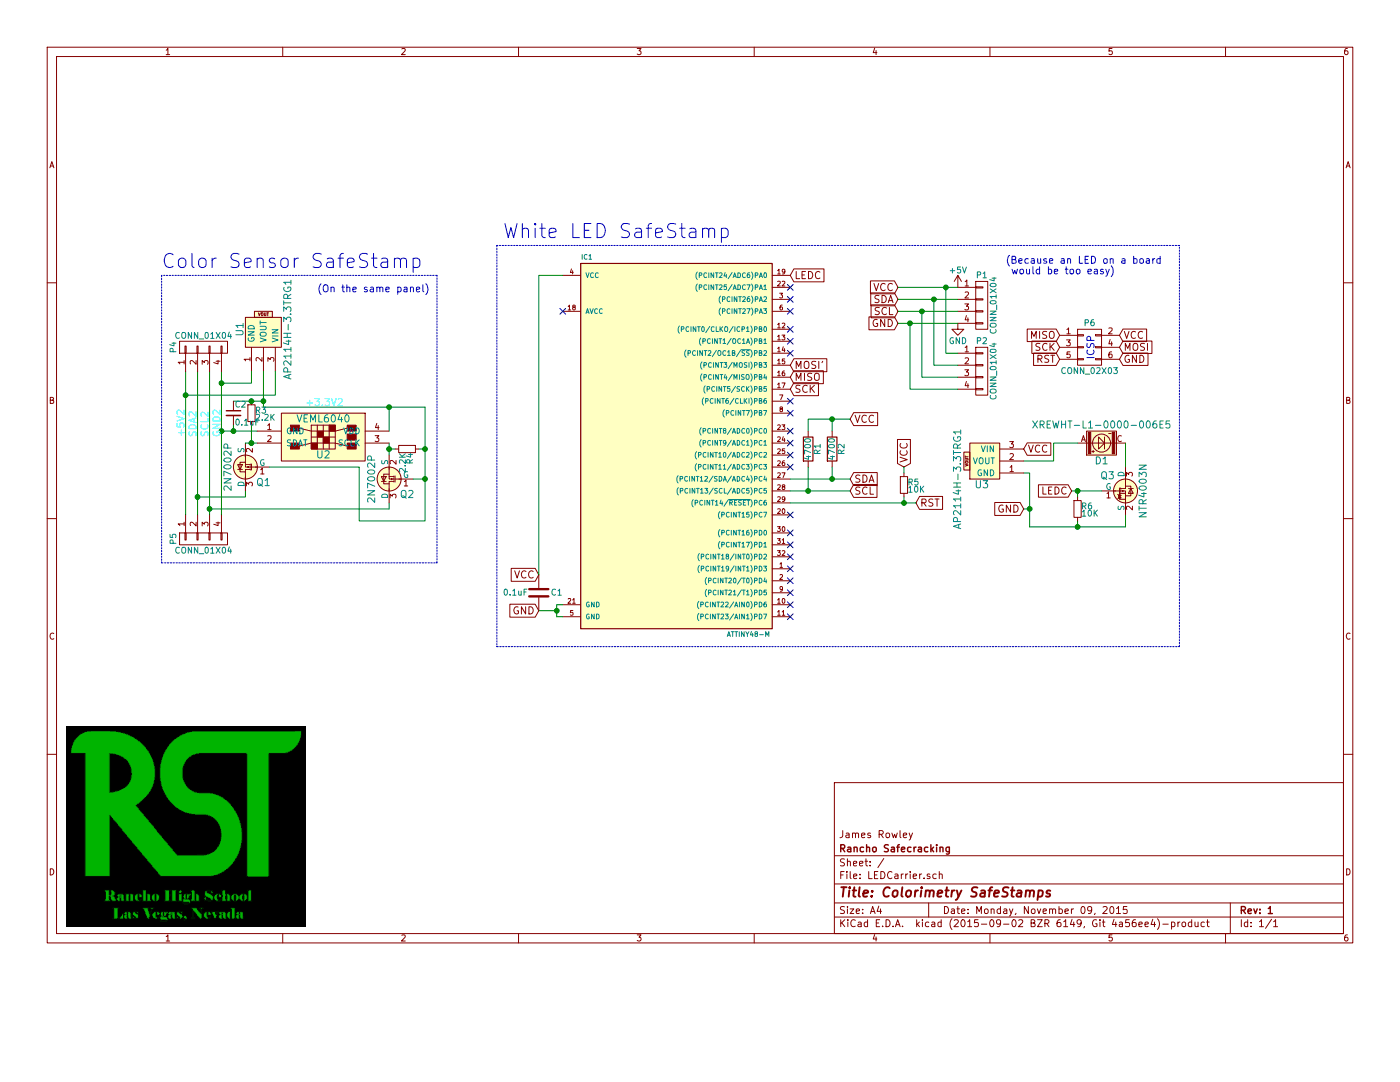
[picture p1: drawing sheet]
EESchema Schematic File Version 2
LIBS:power
LIBS:device
LIBS:transistors
LIBS:conn
LIBS:linear
LIBS:regul
LIBS:74xx
LIBS:cmos4000
LIBS:adc-dac
LIBS:memory
LIBS:xilinx
LIBS:microcontrollers
LIBS:dsp
LIBS:microchip
LIBS:analog_switches
LIBS:motorola
LIBS:texas
LIBS:intel
LIBS:audio
LIBS:interface
LIBS:digital-audio
LIBS:philips
LIBS:display
LIBS:cypress
LIBS:siliconi
LIBS:opto
LIBS:atmel
LIBS:contrib
LIBS:valves
LIBS:LEDCarrier-cache
EELAYER 25 0
EELAYER END
$Descr A4 11693 8268
encoding utf-8
Sheet 1 1
Title "Colorimetry SafeStamps"
Date "Monday, November 09, 2015"
Rev "1"
Comp "Rancho Safecracking"
Comment1 "James Rowley"
Comment2 ""
Comment3 ""
Comment4 ""
$EndDescr
$Comp
L ATTINY48-M IC1
U 1 1
P 5650 3700
F 0 "IC1" H 4900 5250 40  0000 C CNN
F 1 "ATTINY48-M" H 6250 2100 40  0000 C CNN
F 2 "Housings_DFN_QFN:QFN-32-1EP_5x5mm_Pitch0.5mm" H 5650 3700 35  0001 C CIN
F 3 "" H 5650 3700 60  0000 C CNN
F 4 "ATTINY48-MU-ND" H 5650 3700 60  0001 C CNN "Digikey P/N"
	1    5650 3700
	1    0    0    -1  
$EndComp
$Comp
L CONN_01X04 P1
U 1 1
P 8200 2550
F 0 "P1" H 8200 2800 50  0000 C CNN
F 1 "CONN_01X04" V 8300 2550 50  0000 C CNN
F 2 "Pin_Headers:Pin_Header_Straight_1x04" H 8200 2550 60  0001 C CNN
F 3 "" H 8200 2550 60  0000 C CNN
F 4 "A1927-ND" H 8200 2550 60  0001 C CNN "Digikey PN"
	1    8200 2550
	1    0    0    -1  
$EndComp
$Comp
L CONN_01X04 P2
U 1 1
P 8200 3100
F 0 "P2" H 8200 3350 50  0000 C CNN
F 1 "CONN_01X04" V 8300 3100 50  0000 C CNN
F 2 "Pin_Headers:Pin_Header_Straight_1x04" H 8200 3100 60  0001 C CNN
F 3 "" H 8200 3100 60  0000 C CNN
F 4 "A1927-ND" H 8200 3100 60  0001 C CNN "Digikey PN"
	1    8200 3100
	1    0    0    -1  
$EndComp
Text GLabel 7500 2400 0    60   Input ~ 0
VCC
Text GLabel 7500 2500 0    60   Input ~ 0
SDA
Text GLabel 7500 2600 0    60   Input ~ 0
SCL
Text GLabel 7500 2700 0    60   Input ~ 0
GND
NoConn ~ 4700 2600
NoConn ~ 6600 2400
NoConn ~ 6600 2500
NoConn ~ 6600 2600
NoConn ~ 6600 2750
NoConn ~ 6600 2850
NoConn ~ 6600 3350
NoConn ~ 6600 3450
NoConn ~ 6600 3600
NoConn ~ 6600 3700
NoConn ~ 6600 3800
NoConn ~ 6600 3900
NoConn ~ 6600 4300
NoConn ~ 6600 2950
Text GLabel 7100 4000 2    60   Input ~ 0
SDA
Text GLabel 7100 4100 2    60   Input ~ 0
SCL
Text GLabel 7650 4200 2    60   Input ~ 0
RST
Text GLabel 6600 3050 2    60   Input ~ 0
MOSI'
Text GLabel 6600 3150 2    60   Input ~ 0
MISO
Text GLabel 6600 3250 2    60   Input ~ 0
SCK
$Comp
L R R1
U 1 1
P 6750 3750
F 0 "R1" V 6830 3750 50  0000 C CNN
F 1 "4700" V 6750 3750 50  0000 C CNN
F 2 "Resistors_SMD:R_0603" V 6680 3750 30  0001 C CNN
F 3 "" H 6750 3750 30  0000 C CNN
F 4 "311-4.7KGRCT-ND" H 6750 3750 60  0001 C CNN "Digikey PN"
	1    6750 3750
	1    0    0    -1  
$EndComp
Text GLabel 7100 3500 2    60   Input ~ 0
VCC
$Comp
L C C1
U 1 1
P 4500 4950
F 0 "C1" H 4600 4950 50  0000 L CNN
F 1 "0.1uF" H 4200 4950 50  0000 L CNN
F 2 "Capacitors_SMD:C_0603" H 4500 4950 30  0001 C CNN
F 3 "" H 4500 4950 60  0000 C CNN
F 4 "311-1335-1-ND" H 4500 4950 60  0001 C CNN "Digikey PN"
	1    4500 4950
	1    0    0    -1  
$EndComp
Text GLabel 4500 5100 0    60   Input ~ 0
GND
Text GLabel 4500 4800 0    60   Input ~ 0
VCC
Text GLabel 6600 2300 2    60   Input ~ 0
LEDC
$Comp
L GND #PWR2
U 1 1
P 8000 2700
F 0 "#PWR2" H 8000 2450 50  0001 C CNN
F 1 "GND" H 8000 2550 50  0000 C CNN
F 2 "" H 8000 2700 60  0000 C CNN
F 3 "" H 8000 2700 60  0000 C CNN
	1    8000 2700
	1    0    0    -1  
$EndComp
$Comp
L +5V #PWR1
U 1 1
P 8000 2400
F 0 "#PWR1" H 8000 2250 50  0001 C CNN
F 1 "+5V" H 8000 2540 50  0000 C CNN
F 2 "" H 8000 2400 60  0000 C CNN
F 3 "" H 8000 2400 60  0000 C CNN
	1    8000 2400
	1    0    0    -1  
$EndComp
$Comp
L R R2
U 1 1
P 6950 3750
F 0 "R2" V 7030 3750 50  0000 C CNN
F 1 "4700" V 6950 3750 50  0000 C CNN
F 2 "Resistors_SMD:R_0603" V 6880 3750 30  0001 C CNN
F 3 "" H 6950 3750 30  0000 C CNN
F 4 "311-4.7KGRCT-ND" H 6950 3750 60  0001 C CNN "Digikey PN"
	1    6950 3750
	1    0    0    -1  
$EndComp
$Comp
L VEML6040 U2
U 1 1
P 2700 3650
F 0 "U2" H 2700 3500 60  0000 C CNN
F 1 "VEML6040" H 2700 3800 60  0000 C CNN
F 2 "RST-Footprints:4-TFLGA" H 2700 3650 60  0001 C CNN
F 3 "" H 2700 3650 60  0000 C CNN
F 4 "VEML6040A3OGCT-ND" H 2700 3650 60  0001 C CNN "Digikey PN"
	1    2700 3650
	1    0    0    -1  
$EndComp
$Comp
L AP2114H-3.3TRG1 U1
U 1 1
P 2200 2750
F 0 "U1" H 2200 2550 60  0000 C CNN
F 1 "AP2114H-3.3TRG1" H 2200 2950 60  0000 C CNN
F 2 "RST-Footprints:SOT223" H 2200 2750 60  0001 C CNN
F 3 "" H 2200 2750 60  0000 C CNN
F 4 "AP2114H-3.3TRG1DICT-ND" H 2200 2750 60  0001 C CNN "Digikey PN"
	1    2200 2750
	0    1    1    0   
$EndComp
$Comp
L 2N7002P Q1
U 1 1
P 2050 3900
F 0 "Q1" H 1900 4025 60  0000 C CNN
F 1 "2N7002P" V 2200 3900 60  0000 C CNN
F 2 "Housings_SOT-23_SOT-143_TSOT-6:SOT-23" H 2050 3900 60  0001 C CNN
F 3 "" H 2050 3900 60  0000 C CNN
F 4 "568-5818-1-ND" H 2050 3900 60  0001 C CNN "Digikey PN"
	1    2050 3900
	-1   0    0    1   
$EndComp
Wire Wire Line
	7500 2400 8000 2400
Wire Wire Line
	7900 2400 7900 2950
Wire Wire Line
	7900 2950 8000 2950
Wire Wire Line
	7500 2500 8000 2500
Wire Wire Line
	7800 2500 7800 3050
Wire Wire Line
	7800 3050 8000 3050
Wire Wire Line
	7500 2600 8000 2600
Wire Wire Line
	7700 2600 7700 3150
Wire Wire Line
	7700 3150 8000 3150
Wire Wire Line
	8000 3250 7600 3250
Wire Wire Line
	7600 3250 7600 2700
Wire Wire Line
	7500 2700 8000 2700
Connection ~ 7600 2700
Connection ~ 7700 2600
Connection ~ 7800 2500
Connection ~ 7900 2400
Wire Wire Line
	4700 2300 4500 2300
Wire Wire Line
	4500 2300 4500 4800
Wire Wire Line
	6600 4100 7100 4100
Wire Wire Line
	6600 4000 7100 4000
Wire Wire Line
	6750 3900 6750 4100
Connection ~ 6750 4100
Wire Wire Line
	6950 3900 6950 4000
Connection ~ 6950 4000
Wire Wire Line
	6750 3600 6750 3500
Wire Wire Line
	6750 3500 7100 3500
Wire Wire Line
	6950 3500 6950 3600
Connection ~ 6950 3500
Wire Wire Line
	4500 5100 4650 5100
Wire Wire Line
	4650 5050 4650 5150
Wire Wire Line
	4650 5050 4700 5050
Wire Wire Line
	4650 5150 4700 5150
Connection ~ 4650 5100
Wire Wire Line
	1650 3100 1650 4300
Wire Wire Line
	1750 3100 1750 4300
Wire Wire Line
	1550 3100 1550 4300
Wire Wire Line
	1850 3100 1850 4300
Wire Wire Line
	1850 3200 2100 3200
Wire Wire Line
	2100 3200 2100 3100
Connection ~ 1850 3200
Wire Wire Line
	1550 3300 2300 3300
Wire Wire Line
	2300 3300 2300 3100
Connection ~ 1550 3300
Wire Wire Line
	2200 3100 2200 3400
Wire Wire Line
	2200 3400 3550 3400
Wire Wire Line
	3250 3400 3250 3600
Wire Wire Line
	1850 3600 2150 3600
Connection ~ 1850 3600
Wire Wire Line
	1650 4150 2050 4150
Wire Wire Line
	2050 4150 2050 4100
Connection ~ 1650 4150
Wire Wire Line
	2050 3700 2150 3700
$Comp
L 2N7002P Q2
U 1 1
P 3250 4000
F 0 "Q2" H 3100 4125 60  0000 C CNN
F 1 "2N7002P" V 3400 4000 60  0000 C CNN
F 2 "Housings_SOT-23_SOT-143_TSOT-6:SOT-23" H 3250 4000 60  0001 C CNN
F 3 "" H 3250 4000 60  0000 C CNN
F 4 "568-5818-1-ND" H 3250 4000 60  0001 C CNN "Digikey PN"
	1    3250 4000
	-1   0    0    1   
$EndComp
Wire Wire Line
	3250 4250 3250 4200
Wire Wire Line
	3250 3700 3250 3800
Wire Wire Line
	2250 3900 3000 3900
Wire Wire Line
	3000 3900 3000 4350
Wire Wire Line
	3000 4350 3550 4350
Wire Wire Line
	3550 4350 3550 3400
Connection ~ 3250 3400
Wire Wire Line
	3450 4000 3550 4000
Connection ~ 3550 4000
Wire Wire Line
	2100 3700 2100 3550
Connection ~ 2100 3700
$Comp
L R_Small R3
U 1 1
P 2100 3450
F 0 "R3" H 2130 3470 50  0000 L CNN
F 1 "2.2K" H 2130 3410 50  0000 L CNN
F 2 "Resistors_SMD:R_0603" H 2100 3450 60  0001 C CNN
F 3 "" H 2100 3450 60  0000 C CNN
F 4 "311-2.2KGRCT-ND" H 2100 3450 60  0001 C CNN "Digikey PN"
	1    2100 3450
	1    0    0    -1  
$EndComp
$Comp
L R_Small R4
U 1 1
P 3400 3750
F 0 "R4" H 3430 3770 50  0000 L CNN
F 1 "2.2K" H 3430 3710 50  0000 L CNN
F 2 "Resistors_SMD:R_0603" H 3400 3750 60  0001 C CNN
F 3 "" H 3400 3750 60  0000 C CNN
F 4 "311-2.2KGRCT-ND" H 3400 3750 60  0001 C CNN "Digikey PN"
	1    3400 3750
	0    1    1    0   
$EndComp
Wire Wire Line
	1950 3350 2200 3350
Connection ~ 2200 3350
Wire Wire Line
	3500 3750 3550 3750
Connection ~ 3550 3750
Wire Wire Line
	3300 3750 3250 3750
Connection ~ 3250 3750
Connection ~ 2100 3350
$Comp
L C_Small C2
U 1 1
P 1950 3450
F 0 "C2" H 1960 3520 50  0000 L CNN
F 1 "0.1uF" H 1960 3370 50  0000 L CNN
F 2 "Capacitors_SMD:C_0603" H 1950 3450 60  0001 C CNN
F 3 "" H 1950 3450 60  0000 C CNN
F 4 "311-1335-1-ND" H 1950 3450 60  0001 C CNN "Digikey PN"
	1    1950 3450
	1    0    0    -1  
$EndComp
Wire Wire Line
	1950 3550 1950 3600
Connection ~ 1950 3600
Wire Notes Line
	1350 4700 3650 4700
Wire Notes Line
	3650 4700 3650 2300
Wire Notes Line
	3650 2300 1350 2300
Wire Notes Line
	1350 2300 1350 4700
Text Notes 1350 2250 0    118  ~ 0
Color Sensor SafeStamp\n
Text Notes 2650 2450 0    59   ~ 0
(On the same panel)\n
$Comp
L AP2114H-3.3TRG1 U3
U 1 1
P 8200 3850
F 0 "U3" H 8200 3650 60  0000 C CNN
F 1 "AP2114H-3.3TRG1" V 8000 3700 60  0000 C CNN
F 2 "RST-Footprints:SOT223" H 8200 3850 60  0001 C CNN
F 3 "" H 8200 3850 60  0000 C CNN
F 4 "AP2114H-3.3TRG1DICT-ND" H 8200 3850 60  0001 C CNN "Digikey PN"
	1    8200 3850
	1    0    0    -1  
$EndComp
Text GLabel 8550 3750 2    59   Input ~ 0
VCC
Text Label 1550 3650 1    59   ~ 0
+5V2
Text Label 1650 3650 1    59   ~ 0
SDA2
Text Label 1750 3650 1    59   ~ 0
SCL2
Text Label 1850 3650 1    59   ~ 0
GND2
Text Label 2550 3400 0    59   ~ 0
+3.3V2
$Comp
L XREWHT-L1-0000-006E5 D1
U 1 1
P 9200 3700
F 0 "D1" H 9200 3550 59  0000 C CNN
F 1 "XREWHT-L1-0000-006E5" H 9200 3850 59  0000 C CNN
F 2 "RST-Footprints:XR-E-2-SMD" H 9200 3700 59  0001 C CNN
F 3 "" H 9200 3700 59  0000 C CNN
F 4 "XREWHT-L1-0000-006E5CT-ND" H 9200 3700 60  0001 C CNN "Digikey PN"
	1    9200 3700
	1    0    0    -1  
$EndComp
$Comp
L NTR4003N Q3
U 1 1
P 9400 4100
F 0 "Q3" H 9250 4225 60  0000 C CNN
F 1 "NTR4003N" V 9550 4100 60  0000 C CNN
F 2 "Housings_SOT-23_SOT-143_TSOT-6:SOT-23" H 9400 4100 60  0001 C CNN
F 3 "" H 9400 4100 60  0000 C CNN
F 4 "NTR4003NT1GOSCT-ND" H 9400 4100 60  0001 C CNN "Digikey PN"
	1    9400 4100
	1    0    0    -1  
$EndComp
Wire Wire Line
	9400 3900 9400 3700
Wire Wire Line
	9400 4400 9400 4300
Wire Wire Line
	8600 4400 9400 4400
Wire Wire Line
	9000 4400 9000 4350
$Comp
L R_Small R6
U 1 1
P 9000 4250
F 0 "R6" H 9030 4270 50  0000 L CNN
F 1 "10K" H 9030 4210 50  0000 L CNN
F 2 "Resistors_SMD:R_0603" H 9000 4250 60  0001 C CNN
F 3 "" H 9000 4250 60  0000 C CNN
F 4 "311-10KGRCT-ND" H 9000 4250 60  0001 C CNN "Digikey PN"
	1    9000 4250
	1    0    0    -1  
$EndComp
Wire Wire Line
	8950 4100 9200 4100
Wire Wire Line
	9000 4150 9000 4100
Connection ~ 9000 4100
Text GLabel 8950 4100 0    59   Input ~ 0
LEDC
Wire Wire Line
	8550 3950 8600 3950
Wire Wire Line
	8600 3950 8600 4400
Connection ~ 9000 4400
Wire Wire Line
	8550 3850 8800 3850
Wire Wire Line
	8800 3850 8800 3700
Wire Wire Line
	8800 3700 9000 3700
Wire Wire Line
	8600 4250 8550 4250
Connection ~ 8600 4250
Text GLabel 8550 4250 0    60   Input ~ 0
GND
Wire Notes Line
	4150 5400 9850 5400
Wire Notes Line
	9850 5400 9850 2050
Wire Notes Line
	9850 2050 4150 2050
Wire Notes Line
	4150 2050 4150 5400
Text Notes 8400 2300 0    59   ~ 0
(Because an LED on a board\n would be too easy)
Text Notes 4200 2000 0    118  ~ 0
White LED SafeStamp
$Comp
L CONN_02X03 P6
U 1 1
P 9100 2900
F 0 "P6" H 9100 3100 50  0000 C CNN
F 1 "CONN_02X03" H 9100 2700 50  0000 C CNN
F 2 "Pin_Headers:Pin_Header_Straight_2x03" H 9100 1700 60  0001 C CNN
F 3 "" H 9100 1700 60  0000 C CNN
F 4 "S9015E-03-ND" H 9100 2900 60  0001 C CNN "Digikey PN"
	1    9100 2900
	1    0    0    -1  
$EndComp
Text GLabel 8850 2800 0    59   Input ~ 0
MISO
Text GLabel 8850 2900 0    59   Input ~ 0
SCK
Text GLabel 8850 3000 0    59   Input ~ 0
RST
Text GLabel 9350 2900 2    59   Input ~ 0
MOSI
Text GLabel 9350 2800 2    59   Input ~ 0
VCC
Text GLabel 9350 3000 2    59   Input ~ 0
GND
Wire Wire Line
	6600 4200 7650 4200
Wire Wire Line
	7550 4200 7550 4150
Connection ~ 7550 4200
$Comp
L R_Small R5
U 1 1
P 7550 4050
F 0 "R5" H 7580 4070 50  0000 L CNN
F 1 "10K" H 7580 4010 50  0000 L CNN
F 2 "Resistors_SMD:R_0603" H 7550 4050 60  0001 C CNN
F 3 "" H 7550 4050 60  0000 C CNN
F 4 "311-10KGRCT-ND" H 7550 4050 60  0001 C CNN "Digikey PN"
	1    7550 4050
	1    0    0    -1  
$EndComp
Text GLabel 7550 3900 1    60   Input ~ 0
VCC
Wire Wire Line
	7550 3900 7550 3950
Text Notes 9150 3000 1    59   ~ 0
ICSP
$Comp
L CONN_01X04 P4
U 1 1
P 1700 2900
F 0 "P4" H 1700 3150 50  0000 C CNN
F 1 "CONN_01X04" V 1800 2900 50  0000 C CNN
F 2 "Pin_Headers:Pin_Header_Straight_1x04" H 1700 2900 60  0001 C CNN
F 3 "" H 1700 2900 60  0000 C CNN
F 4 "A1927-ND" H 1700 2900 60  0001 C CNN "Digikey PN"
	1    1700 2900
	0    -1   -1   0   
$EndComp
$Comp
L CONN_01X04 P5
U 1 1
P 1700 4500
F 0 "P5" H 1700 4750 50  0000 C CNN
F 1 "CONN_01X04" V 1800 4500 50  0000 C CNN
F 2 "Pin_Headers:Pin_Header_Straight_1x04" H 1700 4500 60  0001 C CNN
F 3 "" H 1700 4500 60  0000 C CNN
F 4 "A1927-ND" H 1700 4500 60  0001 C CNN "Digikey PN"
	1    1700 4500
	0    -1   1    0   
$EndComp
Wire Wire Line
	3250 4250 1750 4250
Connection ~ 1750 4250
NoConn ~ 6600 4450
NoConn ~ 6600 4550
NoConn ~ 6600 4650
NoConn ~ 6600 4750
NoConn ~ 6600 4850
NoConn ~ 6600 4950
NoConn ~ 6600 5050
NoConn ~ 6600 5150
$EndSCHEMATC
